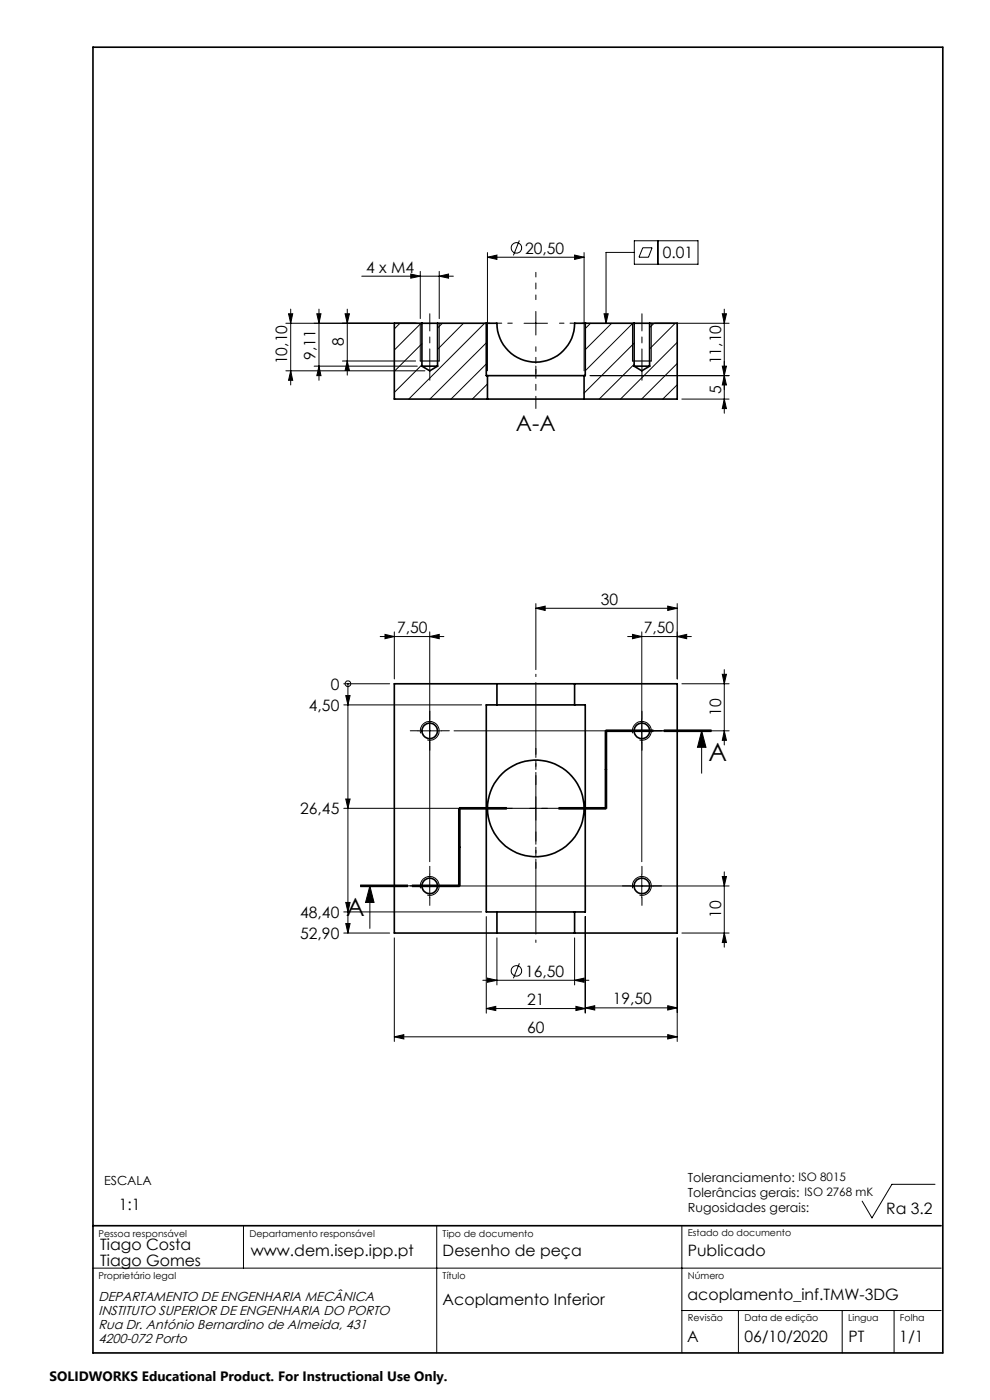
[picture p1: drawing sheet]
<svg xmlns="http://www.w3.org/2000/svg" width="210mm" height="297mm" viewBox="0 0 210 297" stroke-linecap="round" stroke-linejoin="round" font-family="sans-serif">
<g fill="none" stroke="#000" stroke-width=".35">
<path d="M19.7 10h180.3v277h-180.3zM89.5 77.7h3.3M89.5 68.6h3.3M89.5 68.6h-5.9v16.1h19.8M89.5 68.6v9.1M89.5 77.7l1.7 1 1.6-1M92.8 68.6h12.6a8.2 8.2 0 0 0 8.2 8.2 8.2 8.2 0 0 0 8.3-8.2h12.6M92.8 68.6v9.1M103.2 68.6v11.1h.2M103.4 79.7h20.5M103.4 79.7v5M123.9 79.7v5"/>
<path d="M124.1 68.6v11.1h-.2M134.5 77.7h3.3M134.5 68.6h3.3M134.5 68.6v9.1M134.5 77.7l1.6 1 1.7-1M137.8 68.6h5.9v16.1h-19.8M137.8 68.6v9.1M103.4 84.7h20.5M105.4 145.1h16.5M105.4 149.5h16.5M105.4 149.5h-2.2v44h2.2M105.4 145.1v4.4"/>
<path d="M105.4 145.1h-21.8v52.8h21.8M121.9 149.5h2.2v44h-2.2M121.9 145.1h21.8v52.8h-21.8M121.9 145.1v4.4M105.4 193.5h16.5M105.4 197.9h16.5M105.4 193.5v4.4M121.9 193.5v4.4M19.7 260h179.9"/>
<circle cx="91.1" cy="155" r="1.64"/>
<circle cx="136.2" cy="155" r="1.64"/>
<circle cx="113.6" cy="171.5" r="10.2"/>
<circle cx="91.2" cy="187.9" r="1.65"/>
<circle cx="136.2" cy="187.9" r="1.65"/>
</g>
<g fill="none" stroke="#000" stroke-width=".21">
<path d="M76.7 58.6h19.5M87.1 58.1l2 .5-2 .4zM89.1 57.6v10M93.2 58.6l1.9-.5v.9zM93.2 57.6v10M103.4 54.6l2-.5v.9zM103.4 54.6h20.5M103.4 53.6v25.1M110.2 51l-1.3 3.2M121.9 54.1l2 .5-2 .4zM123.9 53.6v25.1M134.5 51.1h13.6v5h-13.6z"/>
<path d="M134.5 53.5h-5.9v15.1M136.3 52.6h2l-.8 2h-2zM139.6 51.1v5M60.6 68.6h27.9M60.6 78.7h29.5M61.2 66.6h.9l-.4 2zM61.7 65.6v16.1M61.7 78.7l.4 2h-.9zM66.6 77.7h21.9M67.2 66.6h.9l-.4 2zM67.7 65.6v15.1M67.7 77.7l.4 2h-.9z"/>
<path d="M72.6 76.6h15.6M73.2 66.6h.9l-.4 2zM73.7 65.6v14M73.7 76.6l.4 2h-.9zM84.8 68.6l-1.2 1.2M89.1 68.6v8M89.3 68.6l-5.7 5.7M89.5 72.9l-5.9 5.9M89.5 77.4l-5.9 5.9M93.2 68.6v8M93.8 68.6l-1 1M98.3 68.6l-5.5 5.5"/>
<path d="M102.8 68.6l-16.1 16.1M103.2 72.7l-12 12M103.2 77.2l-7.5 7.5M111.2 68.6h4.9M113.7 66.1v5M125.2 79.7h29.5M125.3 68.6l-1.2 1.1M128.1 66.6h.9l-.4 2zM129.8 68.6l-5.7 5.6M134.2 68.6v8M134.2 68.6l-10.1 10.1M134.5 72.8l-10.6 10.6"/>
<path d="M134.5 77.3l-7.4 7.4M138.1 68.6v8M138.7 68.6l-.9 .9M138.8 68.6h15.9M143.2 68.6l-5.4 5.4M143.7 72.6l-12.1 12.1M143.7 77.1l-7.6 7.6M153.2 77.7h.9l-.5 2zM153.2 66.6h.9l-.5 2zM153.6 79.7l.5 2h-.9zM153.6 65.6v22.1M103.4 81.5l-3.2 3.2"/>
<path d="M143.7 81.6l-3.1 3.1M144.6 84.7h10.1M153.6 84.7l.5 2h-.9zM80.6 135h13.6M81.7 134.6l1.9 .4-1.9 .5zM83.6 134.1v9.9M91.2 135l2-.4v.9zM91.2 134.1v48.7M113.7 129l1.9-.4v.9zM113.7 128.1v14M113.7 129h30M133.1 135h13.5"/>
<path d="M134.2 134.6l1.9 .4-1.9 .5zM136.1 134.1v48.7M141.6 128.6l2.1 .4-2.1 .5zM143.7 128.1v15.9M143.7 135l2-.4v.9zM72.9 145.1h9.8M72.9 149.5h29.3M73.3 147.6h1l-.5 1.9zM73.8 145.1h.1M73.8 145.1v52.8M88.7 155h5M89.2 155.6a2 2 0 0 1 1.8-2.5 2 2 0 0 1 2.1 2.1 2 2 0 0 1-2.5 1.8"/>
<path d="M96.3 155h58.4M128.4 155v16.5M128.5 155.2h10M128.5 154.8h10M128.7 155v16.5M134.2 155.6a1.99 1.99 0 0 1 1.8-2.5 1.99 1.99 0 0 1 2.1 2.1 1.99 1.99 0 0 1-2.5 1.8M138.5 155h-10v16.5h-10M140.9 155h10M140.9 155.2h10M140.9 154.8h10M144.6 145.1h10.1M148.8 155l1 3.5h-1.8z"/>
<path d="M148.8 155v9M153.2 143h.9l-.5 2.1zM153.6 155l.5 2.1h-.9zM153.6 142.1v15.9M73.3 169.5h1l-.5 2zM97.3 171.5v16.4M97.4 171.5v16.4M97.4 171.7h10M97.4 171.3h10M97.6 171.5v16.4M107.4 171.5h-34.5M111.2 171.5h4.9"/>
<path d="M113.7 169v5M118.5 171.7h10M118.5 171.3h10M72.9 193.5h29.3M72.9 197.9h9.8M73.3 191.4h1l-.5 2.1zM73.3 195.9h1l-.5 2zM76.5 188.1h10zM76.5 187.9h10M76.5 187.7h10M78.5 188l.8 3.4h-1.8zM78.5 188v9"/>
<path d="M83.6 199v21.9M87.4 187.9l67.3 .1M87.4 187.7h10M87.4 188.1h10M89.2 188.5a1.99 1.99 0 0 1 1.8-2.5 1.99 1.99 0 0 1 2.1 2.1 1.99 1.99 0 0 1-2.5 1.8M91.2 185.5v5M103.2 194.4v20.5M105.4 199v9.9M121.9 199v9.9M124.1 194.4v20.5M134.2 188.5a1.98 1.98 0 0 1 1.8-2.5 1.98 1.98 0 0 1 2.1 2.1 1.98 1.98 0 0 1-2.5 1.8M136.1 185.5v5"/>
<path d="M143.7 199v21.9M144.6 197.9h10.1M153.2 185.9h.9l-.5 2.1zM153.6 197.9l.5 2.1h-.9zM153.6 185v15.9M83.6 220l2.1-.5v.9zM83.6 220h60.1M102.4 208h22.5M103.2 214l2-.5v.9zM103.2 214h20.9M103.4 207.5l2 .5-2 .4zM110.2 204.4l-1.3 3.1"/>
<path d="M121.9 208l2-.5v.9zM122.2 213.5l1.9 .5-1.9 .4zM124.1 213.8l2.1-.4v.9zM124.1 213.8h19.6M141.6 219.5l2.1 .5-2.1 .4zM141.6 213.4l2.1 .4-2.1 .5zM198.3 251.2h-9.1l-4.2 7.2-2.1-3.6M19.6 269h180M51.6 260v9M92.6 260v27M144.6 260v27M144.6 278h55"/>
<path d="M156.6 278v9M178.6 278v9M189.7 278v9"/>
<circle cx="109.5" cy="52.6" r="1.12"/>
<circle cx="73.8" cy="145" r=".6"/>
<circle cx="109.5" cy="206" r="1.12"/>
</g>
<path d="M89.1 76.6h4.1M134.2 76.6h3.9" fill="none" stroke="#000" stroke-width=".25"/>
<path d="M108.7 171.5h-7.8M113.7 166.5v-7.8M113.7 176.5v7.7M118.7 171.5h7.7" fill="none" stroke="#000" stroke-width=".21" stroke-dasharray="15.2 1.3 1.3 1.3" stroke-dashoffset="13.3"/>
<g fill="none" stroke="#000" stroke-width=".21" stroke-dasharray="15.2 1.3 1.3 1.3">
<path d="M91.2 77.7v3M136.2 77.7v3M88.7 155h-1.7M91.2 152.5v-1.6M91.2 157.5v1.7M93.7 155h1.6M133.7 155h-1.7M136.2 152.5v-1.6M136.2 157.5v1.7M138.7 155h1.6M88.7 187.9h-1.7M91.2 185.4v-1.6"/>
<path d="M91.2 190.4v1.7M93.7 187.9h1.6M133.7 187.9h-1.7M136.2 185.4v-1.6M136.2 190.4v1.7M138.7 187.9h1.6"/>
</g>
<path d="M108.7 68.6h-5.8M113.7 63.6v-5.8M113.7 73.6v5.7M118.7 68.6h5.7" fill="none" stroke="#000" stroke-width=".21" stroke-dasharray="15.2 1.3 1.3 1.3" stroke-dashoffset="14.3"/>
<path d="M97.4 171.5h31.1M97.4 187.9h-20.9" fill="none" stroke="#000" stroke-width=".21" stroke-dasharray="6.3 1.3 1.3 1.3" stroke-dashoffset="2.9"/>
<path d="M128.5 171.5v-16.5M97.4 187.9v-16.4" fill="none" stroke="#000" stroke-width=".21" stroke-dasharray="6.3 1.3 1.3 1.3"/>
<path d="M128.5 155h22.4" fill="none" stroke="#000" stroke-width=".21" stroke-dasharray="6.3 1.3 1.3 1.3" stroke-dashoffset="2.2"/>
<path d="M91.2 77.7v-11.1M136.2 77.7v-11.1" fill="none" stroke="#000" stroke-width=".21" stroke-dasharray="15.2 1.3 1.3 1.3" stroke-dashoffset="11.6"/>
<path d="M113.7 77.7v9" fill="none" stroke="#000" stroke-width=".21" stroke-dasharray="15.2 1.3 1.3 1.3" stroke-dashoffset="12.6"/>
<path d="M113.7 199.9v-56.9" fill="none" stroke="#000" stroke-width=".21" stroke-dasharray="15.2 1.3 1.3 1.3" stroke-dashoffset="-1.8"/>
<g fill="#000">
<path d="M128.1 66.6h.9l-.4 2z"/>
<path d="M87.1 58.1l2 .5-2 .4zM93.2 58.6l1.9-.5v.9z"/>
<path d="M103.4 54.6l2-.5v.9zM121.9 54.1l2 .5-2 .4z"/>
<path d="M61.7 78.7l.4 2h-.9zM61.2 66.6h.9l-.4 2z"/>
<path d="M73.2 66.6h.9l-.4 2zM73.7 76.6l.4 2h-.9zM67.2 66.6h.9l-.4 2zM67.7 77.7l.4 2h-.9zM153.2 66.6h.9l-.5 2zM153.6 79.7l.5 2h-.9z"/>
<path d="M153.2 77.7h.9l-.5 2zM153.6 84.7l.5 2h-.9z"/>
<path d="M91.2 135l2-.4v.9zM81.7 134.6l1.9 .4-1.9 .5z"/>
<path d="M113.7 129l1.9-.4v.9zM141.6 128.6l2.1 .4-2.1 .5z"/>
<path d="M73.3 147.6h1l-.5 1.9zM73.3 169.5h1l-.5 2zM73.3 191.4h1l-.5 2.1zM73.3 195.9h1l-.5 2z"/>
<path d="M153.6 155l.5 2.1h-.9zM153.2 143h.9l-.5 2.1z"/>
<path d="M78.5 188l.8 3.4h-1.8zM148.8 155l1 3.5h-1.8z"/>
<path d="M153.2 185.9h.9l-.5 2.1zM153.6 197.9l.5 2.1h-.9z"/>
<path d="M83.6 220l2.1-.5v.9zM141.6 219.5l2.1 .5-2.1 .4zM134.2 134.6l1.9 .4-1.9 .5zM143.7 135l2-.4v.9zM103.2 214l2-.5v.9zM122.2 213.5l1.9 .5-1.9 .4zM124.1 213.8l2.1-.4v.9zM141.6 213.4l2.1 .4-2.1 .5z"/>
<path d="M121.9 208l2-.5v.9zM103.4 207.5l2 .5-2 .4z"/>
</g>
<g font-size="5.3">
<text x="150.3" y="161.5">A</text>
<text x="73.4" y="194.4">A</text>
</g>
<text font-size="4.7" x="109.4" y="91.5">A-A</text>
<g font-size="3.3">
<text x="111.4" y="53.8">20,50</text>
<text x="77.7" y="57.8">4 x M4</text>
<text x="140.6" y="54.8">0.01</text>
<text x="60.9" y="77.3" transform="rotate(-90 60.9 77.3)">10,10</text>
<text x="66.9" y="76.3" transform="rotate(-90 66.9 76.3)">9,11</text>
<text x="72.9" y="73.5" transform="rotate(-90 72.9 73.5)">8</text>
<text x="152.9" y="77.3" transform="rotate(-90 152.9 77.3)">11,10</text>
<text x="152.9" y="83.6" transform="rotate(-90 152.9 83.6)">5</text>
<text x="127.4" y="128.3">30</text>
<text x="84.2" y="134.3">7,50</text>
<text x="136.6" y="134.3">7,50</text>
<text x="70.1" y="146.3">0</text>
<text x="65.5" y="150.8">4,50</text>
<text x="152.9" y="151.9" transform="rotate(-90 152.9 151.9)">10</text>
<text x="63.7" y="172.7">26,45</text>
<text x="63.7" y="194.7">48,40</text>
<text x="152.9" y="194.8" transform="rotate(-90 152.9 194.8)">10</text>
<text x="63.7" y="199.2">52,90</text>
<text x="111.4" y="207.2">16,50</text>
<text x="111.8" y="213.2">21</text>
<text x="130" y="213.1">19,50</text>
<text x="111.8" y="219.2">60</text>
<text x="25.2" y="256.7">1:1</text>
<text x="188" y="257.6">Ra 3.2</text>
<text x="21.3" y="265.1">Tiago Costa</text>
<text x="21.3" y="268.6">Tiago Gomes</text>
<text x="53.2" y="266.5">www.dem.isep.ipp.pt</text>
<text x="93.9" y="266.5">Desenho de peça</text>
<text x="145.9" y="266.5">Publicado</text>
<text x="145.9" y="275.7">acoplamento_inf.TMW-3DG</text>
<text x="93.9" y="276.8">Acoplamento Inferior</text>
<text x="145.8" y="284.7">A</text>
<text x="157.9" y="284.7">06/10/2020</text>
<text x="180" y="284.7">PT</text>
<text x="190.8" y="284.7">1/1</text>
</g>
<text font-size="2.9" x="10.5" y="292.9">SOLIDWORKS Educational Product. For Instructional Use Only.</text>
<g font-size="2.8">
<text x="20.9" y="276">DEPARTAMENTO DE ENGENHARIA MECÂNICA</text>
<text x="20.9" y="282">Rua Dr. António Bernardino de Almeida, 431</text>
<text x="20.9" y="279">INSTITUTO SUPERIOR DE ENGENHARIA DO PORTO</text>
<text x="20.9" y="285">4200-072 Porto</text>
</g>
<g font-size="2.7">
<text x="22.1" y="251.4">ESCALA</text>
<text x="145.9" y="250.8">Toleranciamento: ISO 8015</text>
<text x="145.9" y="254">Tolerâncias gerais: ISO 2768 mK</text>
<text x="145.9" y="257.1">Rugosidades gerais:</text>
</g>
<g font-size="2">
<text x="20.9" y="262.3">Pessoa responsável</text>
<text x="52.9" y="262.3">Departamento responsável</text>
<text x="93.9" y="262.3">Tipo de documento</text>
<text x="145.9" y="262.1">Estado do documento</text>
<text x="20.9" y="271.3">Proprietário legal</text>
<text x="93.9" y="271.3">Título</text>
<text x="145.9" y="271.3">Número</text>
<text x="145.9" y="280.3">Revisão</text>
<text x="157.9" y="280.3">Data de edição</text>
<text x="179.9" y="280.3">Lingua</text>
<text x="190.9" y="280.3">Folha</text>
</g>
</svg>
